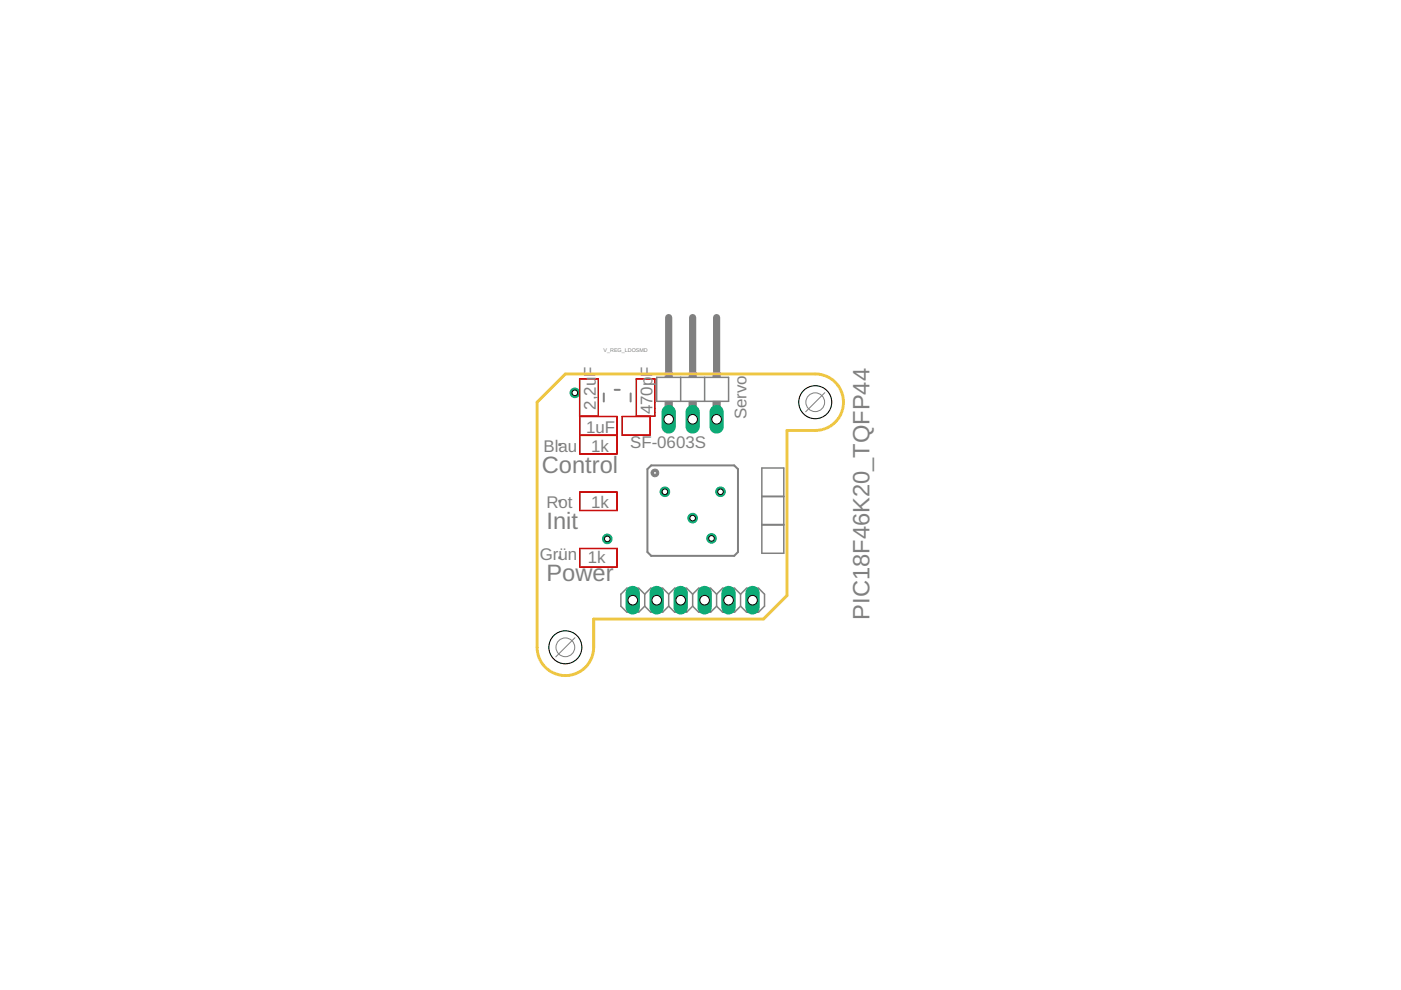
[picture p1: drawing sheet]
<svg xmlns="http://www.w3.org/2000/svg" width="297mm" height="210mm" viewBox="0 0 297 210" stroke-linecap="round" stroke-linejoin="round" font-family="sans-serif">
<circle cx="152.8" cy="104.3" r="1.02" fill="#0dab76" stroke="#0dab76" stroke-width=".21"/>
<circle cx="152.8" cy="104.3" r=".59" fill="#fff" stroke="#000" stroke-width=".21"/>
<circle cx="141" cy="104.3" r="1.02" fill="#0dab76" stroke="#0dab76" stroke-width=".21"/>
<circle cx="141" cy="104.3" r=".59" fill="#fff" stroke="#000" stroke-width=".21"/>
<circle cx="146.9" cy="109.9" r="1.02" fill="#0dab76" stroke="#0dab76" stroke-width=".21"/>
<circle cx="146.9" cy="109.9" r=".59" fill="#fff" stroke="#000" stroke-width=".21"/>
<circle cx="121.9" cy="83.3" r="1.02" fill="#0dab76" stroke="#0dab76" stroke-width=".21"/>
<circle cx="121.9" cy="83.3" r=".59" fill="#fff" stroke="#000" stroke-width=".21"/>
<circle cx="128.8" cy="114.3" r="1.02" fill="#0dab76" stroke="#0dab76" stroke-width=".21"/>
<circle cx="128.8" cy="114.3" r=".59" fill="#fff" stroke="#000" stroke-width=".21"/>
<circle cx="150.9" cy="114.2" r="1.02" fill="#0dab76" stroke="#0dab76" stroke-width=".21"/>
<circle cx="150.9" cy="114.2" r=".59" fill="#fff" stroke="#000" stroke-width=".21"/>
<g fill="#c90d0c" stroke="#c90d0c" stroke-width=".21">
<path d="M122.9 116.3h8z"/>
<path d="M130.8 116.3l.1 4z"/>
<path d="M122.9 120.2l8 .1z"/>
<path d="M122.9 116.3l.1 4z"/>
<path d="M122.9 96.2l8 .1z"/>
<path d="M122.9 92.3l.1 4z"/>
<path d="M122.9 92.3l8 .1z"/>
<path d="M130.8 92.3l.1 4z"/>
<path d="M122.9 108.2l8 .1z"/>
<path d="M122.9 104.3l.1 4z"/>
<path d="M122.9 104.3l8 .1z"/>
<path d="M130.8 104.3l.1 4z"/>
<path d="M126.8 80.3l.1 8z"/>
<path d="M122.9 80.3v8z"/>
<path d="M122.9 80.3l4 .1z"/>
<path d="M122.9 88.2l4 .1z"/>
<path d="M138.8 80.3l.1 8z"/>
<path d="M134.9 80.3v8z"/>
<path d="M134.9 80.3l4 .1z"/>
<path d="M134.9 88.2l4 .1z"/>
<path d="M122.9 92.2l8 .1z"/>
<path d="M122.9 88.3h8z"/>
<path d="M130.8 88.3l.1 4z"/>
<path d="M122.9 88.3l.1 4z"/>
<path d="M131.9 88.3h6z"/>
<path d="M137.8 88.3l.1 4z"/>
<path d="M131.9 92.2l6 .1z"/>
<path d="M131.9 88.3l.1 4z"/>
</g>
<g fill="#808080" stroke="#808080" stroke-width=".21">
<path d="M118.5 118.1h.4v.3h-.4z"/>
<path d="M141 79h1.5v1h-1.5z"/>
<path d="M146.1 79h1.5v1h-1.5z"/>
<path d="M151.2 79h1.5v1h-1.5z"/>
<path d="M141 85.1h1.5v2h-1.5z"/>
<path d="M146.1 85.1h1.5v2h-1.5z"/>
<path d="M151.2 85.1h1.5v2h-1.5z"/>
<path d="M118.5 94.1h.4v.4h-.4z"/>
<path d="M118.5 106.1h.4v.3h-.4z"/>
</g>
<path d="M128 83.4v1.7M130.3 82.7h1.1M133.7 83.4v1.7M137.3 99.5l.8-.8h17.6l.8 .8v17.6l-.8 .8h-17.6l-.8-.8z" fill="none" stroke="#808080" stroke-width=".42"/>
<path d="M138.3 99.7a.81 .81 0 0 1 1.2 .1 .81 .81 0 0 1-.4 1.2 .81 .81 0 0 1-1.1-.7h.6a.31 .31 0 0 1 .4-.3 .31 .31 0 0 1 .1 .5 .31 .31 0 0 1-.5-.1l-.6-.1z" fill-rule="evenodd" fill="#808080" stroke="#808080" stroke-width=".21"/>
<g fill="none" stroke="#808080" stroke-width=".32">
<path d="M139.2 80h15.3v5.1h-15.3zM144.3 80v5.1M149.4 80v5.1M161.5 99.2h4.7v18.1h-4.7zM161.5 105.2h4.7M161.5 111.3h4.7M161.5 111.2h4.7M161.5 105.3h4.7M136.7 126l-1.3-1.3h-2.5l-1.3 1.3v2.5l1.3 1.3h2.5l1.3-1.3M136.7 128.5l1.3 1.3h2.5l1.3-1.3M136.7 126v2.5M136.7 126l1.3-1.3h2.5l1.3 1.3"/>
<path d="M141.8 128.5l1.2 1.3h2.6l1.3-1.3M141.8 126v2.5M141.8 126l1.2-1.3h2.6l1.3 1.3M146.9 128.5l1.2 1.3h2.6l1.2-1.3M146.9 126l1.2-1.3h2.6l1.2 1.3M146.9 126v2.5M151.9 128.5l1.3 1.3h2.5l1.3-1.3M151.9 126l1.3-1.3h2.5l1.3 1.3M151.9 126v2.5M157 126l1.3-1.3h2.5l1.3 1.3v2.5l-1.3 1.3h-2.5l-1.3-1.3M157 126v2.5"/>
</g>
<path d="M141.8 67.3v11.4M146.9 67.3v11.4M151.9 67.3v11.4" fill="none" stroke="#808080" stroke-width="1.5"/>
<path d="M159.6 125.7v3.1" fill="none" stroke="#0dab76" stroke-width="3"/>
<circle cx="159.6" cy="127.3" r="1.02" fill="#fff" stroke="#000" stroke-width=".21"/>
<path d="M154.5 125.7v3.1" fill="none" stroke="#0dab76" stroke-width="3"/>
<circle cx="154.5" cy="127.3" r="1.02" fill="#fff" stroke="#000" stroke-width=".21"/>
<path d="M149.4 125.7v3.1" fill="none" stroke="#0dab76" stroke-width="3"/>
<circle cx="149.4" cy="127.3" r="1.02" fill="#fff" stroke="#000" stroke-width=".21"/>
<path d="M144.3 125.7v3.1" fill="none" stroke="#0dab76" stroke-width="3"/>
<circle cx="144.3" cy="127.3" r="1.02" fill="#fff" stroke="#000" stroke-width=".21"/>
<path d="M139.2 125.7v3.1" fill="none" stroke="#0dab76" stroke-width="3"/>
<circle cx="139.2" cy="127.3" r="1.02" fill="#fff" stroke="#000" stroke-width=".21"/>
<path d="M134.2 125.7v3.1" fill="none" stroke="#0dab76" stroke-width="3"/>
<circle cx="134.2" cy="127.3" r="1.02" fill="#fff" stroke="#000" stroke-width=".21"/>
<path d="M141.8 87.4v3" fill="none" stroke="#0dab76" stroke-width="3"/>
<circle cx="141.8" cy="88.9" r="1.02" fill="#fff" stroke="#000" stroke-width=".21"/>
<path d="M146.9 87.4v3" fill="none" stroke="#0dab76" stroke-width="3"/>
<circle cx="146.9" cy="88.9" r="1.02" fill="#fff" stroke="#000" stroke-width=".21"/>
<path d="M151.9 87.4v3" fill="none" stroke="#0dab76" stroke-width="3"/>
<circle cx="151.9" cy="88.9" r="1.02" fill="#fff" stroke="#000" stroke-width=".21"/>
<path d="M172.8 79.3h-52.9l-6 6v51.9M166.9 91.3v35l-5 5h-36" fill="none" stroke="#eec643" stroke-width=".61"/>
<circle cx="172.8" cy="85.3" r="3.5" fill="none" stroke="#eec643" stroke-width=".21"/>
<circle cx="172.8" cy="85.3" r="3.5" fill="#fff" stroke="#000" stroke-width=".21"/>
<circle cx="119.9" cy="137.2" r="3.5" fill="none" stroke="#eec643" stroke-width=".21"/>
<circle cx="119.9" cy="137.2" r="3.5" fill="#fff" stroke="#000" stroke-width=".21"/>
<path d="M172.8 79.3a6 6 0 0 1 6 6 6 6 0 0 1-6 6h-5.9M125.9 131.3v5.9a6 6 0 0 1-6 6 6 6 0 0 1-6-6" fill="none" stroke="#eec643" stroke-width=".61"/>
<g fill="none" stroke="#808080" stroke-width=".21">
<path d="M174.9 83.2l-4.1 4.1M121.9 135.2l-4.1 4.1"/>
<circle cx="172.8" cy="85.3" r="1.99"/>
<circle cx="119.9" cy="137.2" r="1.99"/>
</g>
<g font-size="5" fill="#808080">
<text x="114.9" y="100.3">Control</text>
<text x="115.9" y="112.3">Init</text>
<text x="115.9" y="123.3">Power</text>
<text x="184.4" y="131.4" transform="rotate(-90 184.4 131.4)">PIC18F46K20_TQFP44</text>
</g>
<g font-size="3.6" fill="#808080">
<text x="126.3" y="79.9" transform="rotate(-90 126.3 79.9)">F</text>
<text x="138.3" y="79.9" transform="rotate(-90 138.3 79.9)">F</text>
<text x="126.3" y="86.9" transform="rotate(-90 126.3 86.9)">2,2u</text>
<text x="138.3" y="87.9" transform="rotate(-90 138.3 87.9)">470p</text>
<text x="158.3" y="88.9" transform="rotate(-90 158.3 88.9)">Servo</text>
<text x="115.2" y="95.7">Blau</text>
<text x="124.2" y="91.7">1uF</text>
<text x="125.3" y="95.7">1k</text>
<text x="133.6" y="95.1">SF-0603S</text>
<text x="115.8" y="107.7">Rot</text>
<text x="125.3" y="107.7">1k</text>
<text x="114.5" y="118.7">Grün</text>
<text x="124.6" y="119.3">1k</text>
</g>
<text font-size="1.1" fill="#808080" x="128" y="74.7">V_REG_LDOSMD</text>
</svg>
